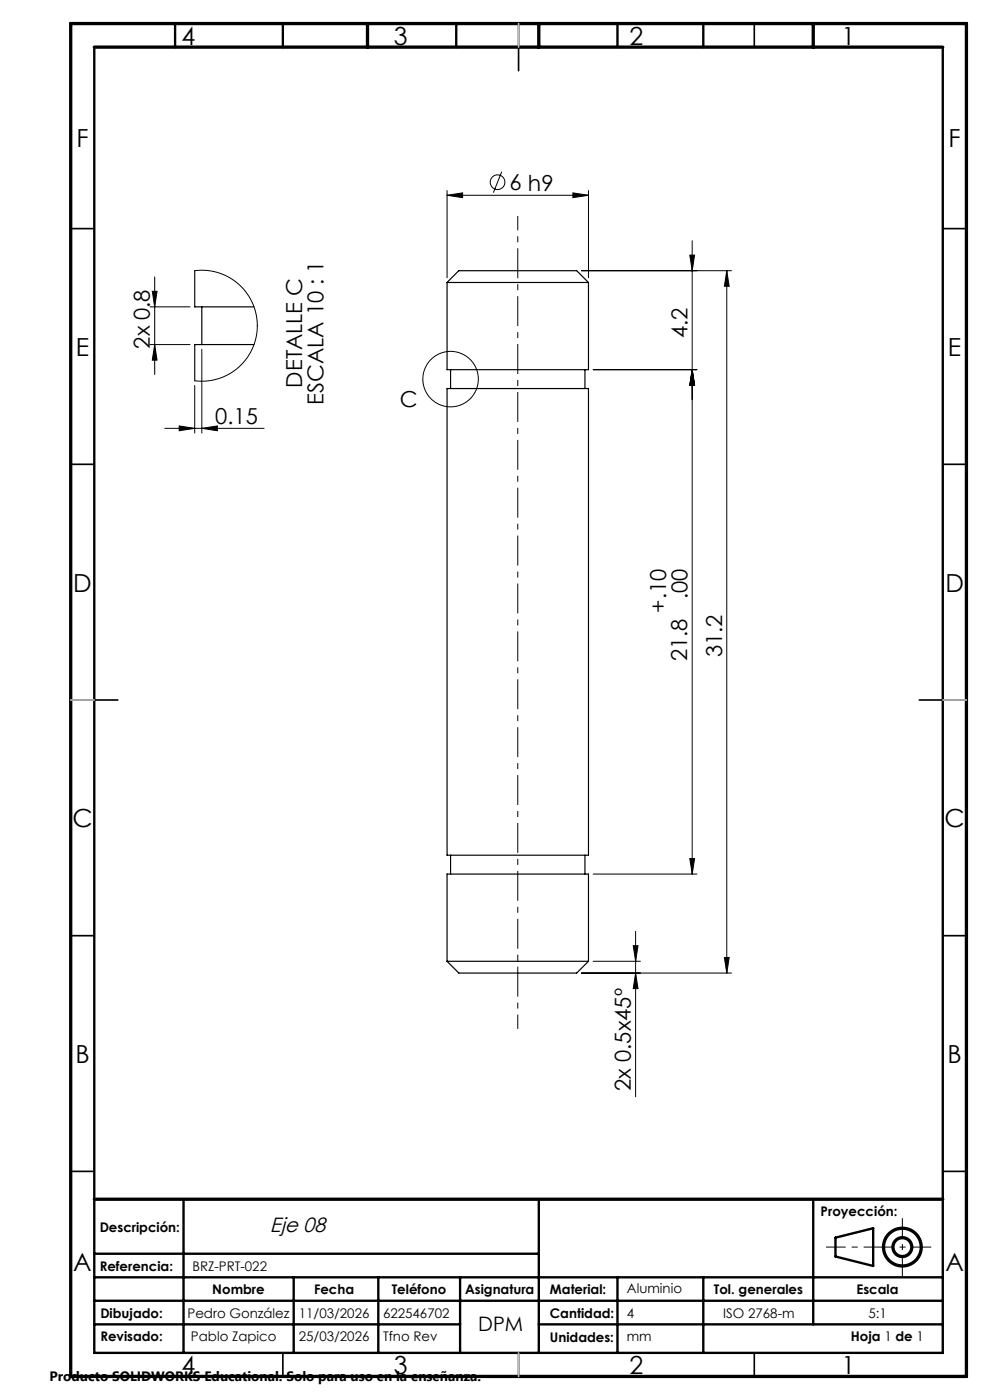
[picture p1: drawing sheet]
<svg xmlns="http://www.w3.org/2000/svg" width="210mm" height="297mm" viewBox="0 0 210 297" stroke-linecap="round" stroke-linejoin="round" font-family="sans-serif">
<g fill="none" stroke="#000" stroke-width=".25">
<path d="M41.3 57.4v7.7h12.6M94.8 59.9h30M94.8 59.9l2.5-2.5h25l2.5 2.5M94.8 59.9v18.5h30v-18.5M42.8 65.1v8M53.9 73.1h-12.6v7.7M95.6 78.4v4M124.1 78.4v4M94.8 82.4h30v99h-30zM95.6 181.4v4M124.1 181.4v4M94.8 203.9v-18.5h30v18.5"/>
<path d="M94.8 203.9h30M94.8 203.9l2.5 2.5h25l2.5-2.5"/>
</g>
<g fill="none" stroke="#000" stroke-width=".21">
<path d="M106.4 36.4l-1.7 4.5M32.8 58.7v20.7M41.3 57.4h2.5l2.5 .5 2.4 1 1.9 1.4 1.8 1.9 1.2 2.1 .7 2.4 .3 2.4-.3 2.5-.8 2.4-1.2 2-1.7 1.9-2.2 1.5-2.2 1-2.5 .4h-2.4M94.8 41.4l3.3-.5v1zM94.8 40.4v18.5M94.8 41.4h30M121.5 40.9l3.3 .5-3.3 .5zM123.3 57.4h31.9M124.8 40.4v18.5M146.3 54.1h1l-.5 3.3zM146.8 51.1v134.3M154.2 57.4l.5 3.3h-1z"/>
<path d="M154.2 57.4v149M31.8 73.1h8.5M31.8 65.1h8.5M32.3 61.8h1l-.5 3.3zM32.8 73.1l.5 3.3h-1zM42.8 74.1v17.8M125.8 78.4h22M146.8 78.4l.5 3.3h-1zM35 90.9h21M38 90.4l3.3 .5-3.3 .5zM41.3 81.8v10.1M42.8 90.9l3.3-.5v1z"/>
<path d="M125.8 185.4h22M134.8 197.6v35.1M146.3 182.1h1l-.5 3.3zM123.3 206.4h31.9M125.8 203.9h10M134.3 200.6h1l-.5 3.3zM134.8 206.4l.5 3.3h-1zM153.7 203.1h1l-.5 3.3z"/>
<circle cx="105.5" cy="38.6" r="1.56"/>
<circle cx="95.6" cy="80.4" r="5.9"/>
</g>
<g fill="none" stroke="#000" stroke-width=".7" stroke-linecap="butt">
<circle cx="191.4" cy="264.6" r="2"/>
<circle cx="191.4" cy="264.6" r="4"/>
</g>
<path d="M109.8 218.3v-172.5" fill="none" stroke="#000" stroke-width=".21" stroke-dasharray="6.3 1.3 1.3 1.3" stroke-dashoffset="3.3" stroke-linecap="butt"/>
<path d="M197.5 264.6h-22.3" fill="none" stroke="#000" stroke-width=".21" stroke-dasharray="6.3 1.3 1.3 1.3" stroke-dashoffset="2.2" stroke-linecap="butt"/>
<path d="M191.4 258.4v12.3" fill="none" stroke="#000" stroke-width=".21" stroke-dasharray="6.3 1.3 1.3 1.3" stroke-dashoffset="2.1" stroke-linecap="butt"/>
<g fill="none" stroke="#000" stroke-width=".35">
<path d="M60 5v5M110 5v10M160 5v5M15 48.5h5M200 48.5h5M15 98.5h5M200 98.5h5M15 148.5h10M195 148.5h10M15 198.5h5M200 198.5h5M15 248.5h5"/>
<path d="M200 248.5h5M60 287v5M110 287v5M160 287v5"/>
</g>
<g fill="none" stroke="#000" stroke-width=".5">
<path d="M20 10v277h180v-277M37.1 5v5M60 5v5M96.8 5v5M131 5v5M149.2 5v5M38.9 254.4v32.6M114.3 254.4v32.6M172.5 254.4v26.6M20 266h94.3M20 271h180M20 275.9h180"/>
<path d="M62.3 271v16M80.2 271v16M97.6 271v16M131 271v16M149.2 271v16M177.2 262.6l8-2v8l-8-2zM20 281h77.6M114.3 281h85.7"/>
</g>
<path d="M15 5h190v287h-190zM20 10h180M78 5v5M114.3 5v5M172.5 5v5M20 254.4h180" fill="none" stroke="#000" stroke-width=".7"/>
<path d="M110 5v5M15 148.5h5M200 148.5h5M110 287v5" fill="none" stroke="#c0c0c0" stroke-width=".35"/>
<g fill="#000">
<path d="M94.8 41.4l3.3-.5v1zM121.5 40.9l3.3 .5-3.3 .5z"/>
<path d="M154.2 57.4l.5 3.3h-1zM153.7 203.1h1l-.5 3.3zM146.3 54.1h1l-.5 3.3zM146.8 78.4l.5 3.3h-1zM146.8 78.4l.5 3.3h-1zM146.3 182.1h1l-.5 3.3zM134.3 200.6h1l-.5 3.3zM134.8 206.4l.5 3.3h-1z"/>
<path d="M32.8 73.1l.5 3.3h-1zM32.3 61.8h1l-.5 3.3z"/>
<path d="M42.8 90.9l3.3-.5v1zM38 90.4l3.3 .5-3.3 .5z"/>
</g>
<g font-size="5.3">
<text x="38.5" y="9.5">4</text>
<text x="83.5" y="9.5">3</text>
<text x="133.5" y="9.5">2</text>
<text x="178.5" y="9.5">1</text>
<text x="16.2" y="31.2">F</text>
<text x="201.2" y="31.2">F</text>
<text x="16.1" y="75.5">E</text>
<text x="201.1" y="75.5">E</text>
<text x="15.5" y="125.5">D</text>
<text x="200.5" y="125.5">D</text>
<text x="15.4" y="175.5">C</text>
<text x="200.4" y="175.5">C</text>
<text x="16" y="225.5">B</text>
<text x="201" y="225.5">B</text>
<text x="15.5" y="269.7">A</text>
<text x="200.5" y="269.7">A</text>
<text x="38.5" y="291.5">4</text>
<text x="83.5" y="291.5">3</text>
<text x="133.5" y="291.5">2</text>
<text x="178.5" y="291.5">1</text>
</g>
<g font-size="4.7">
<text x="108.1" y="40.4">6 h9</text>
<text x="145.8" y="71.7" transform="rotate(-90 145.8 71.7)">4.2</text>
<text x="31.8" y="74" transform="rotate(-90 31.8 74)">2x 0.8</text>
<text x="64.1" y="82.2" transform="rotate(-90 64.1 82.2)">DETALLE C</text>
<text x="45.7" y="89.9">0.15</text>
<text x="68.6" y="85.9" transform="rotate(-90 68.6 85.9)">ESCALA 10 : 1</text>
<text x="84.8" y="86.3">C</text>
<text x="141.3" y="130" transform="rotate(-90 141.3 130)">+.10</text>
<text x="145.8" y="127.1" transform="rotate(-90 145.8 127.1)">.00</text>
<text x="145.8" y="140.3" transform="rotate(-90 145.8 140.3)">21.8</text>
<text x="153.2" y="139.4" transform="rotate(-90 153.2 139.4)">31.2</text>
<text x="133.8" y="231.4" transform="rotate(-90 133.8 231.4)">2x 0.5x45º</text>
</g>
<text font-size="4.4" x="57.3" y="261.3">Eje 08</text>
<text font-size="4.2" x="101.4" y="282.3">DPM</text>
<text font-size="2.9" x="10.5" y="292.9">Producto SOLIDWORKS Educational. Solo para uso en la enseñanza.</text>
<g font-size="2.8">
<text x="21.1" y="261.3">Descripción:</text>
<text x="174.1" y="258">Proyección:</text>
<text x="21.1" y="269.7">Referencia:</text>
<text x="40.8" y="269.7">BRZ-PRT-022</text>
<text x="45" y="274.5">Nombre</text>
<text x="66.6" y="274.5">Fecha</text>
<text x="83.1" y="274.5">Teléfono</text>
<text x="98.6" y="274.5">Asignatura</text>
<text x="116.7" y="274.5">Material:</text>
<text x="133" y="274.4">Aluminio</text>
<text x="151.4" y="274.5">Tol. generales</text>
<text x="181.7" y="274.5">Escala</text>
<text x="21.3" y="279.7">Dibujado:</text>
<text x="39.8" y="279.7">Pedro González</text>
<text x="63.4" y="279.7">11/03/2026</text>
<text x="81.3" y="279.7">622546702</text>
<text x="116.7" y="279.7">Cantidad:</text>
<text x="133" y="279.6">4</text>
<text x="153.4" y="279.7">ISO 2768-m</text>
<text x="184.2" y="279.5">5:1</text>
<text x="21.3" y="284.6">Revisado:</text>
<text x="40.5" y="284.6">Pablo Zapico</text>
<text x="63.4" y="284.6">25/03/2026</text>
<text x="81.3" y="284.6">Tfno Rev</text>
<text x="116.7" y="284.6">Unidades:</text>
<text x="133" y="284.5">mm</text>
<text x="180.5" y="284.5">Hoja 1 de 1</text>
</g>
</svg>
